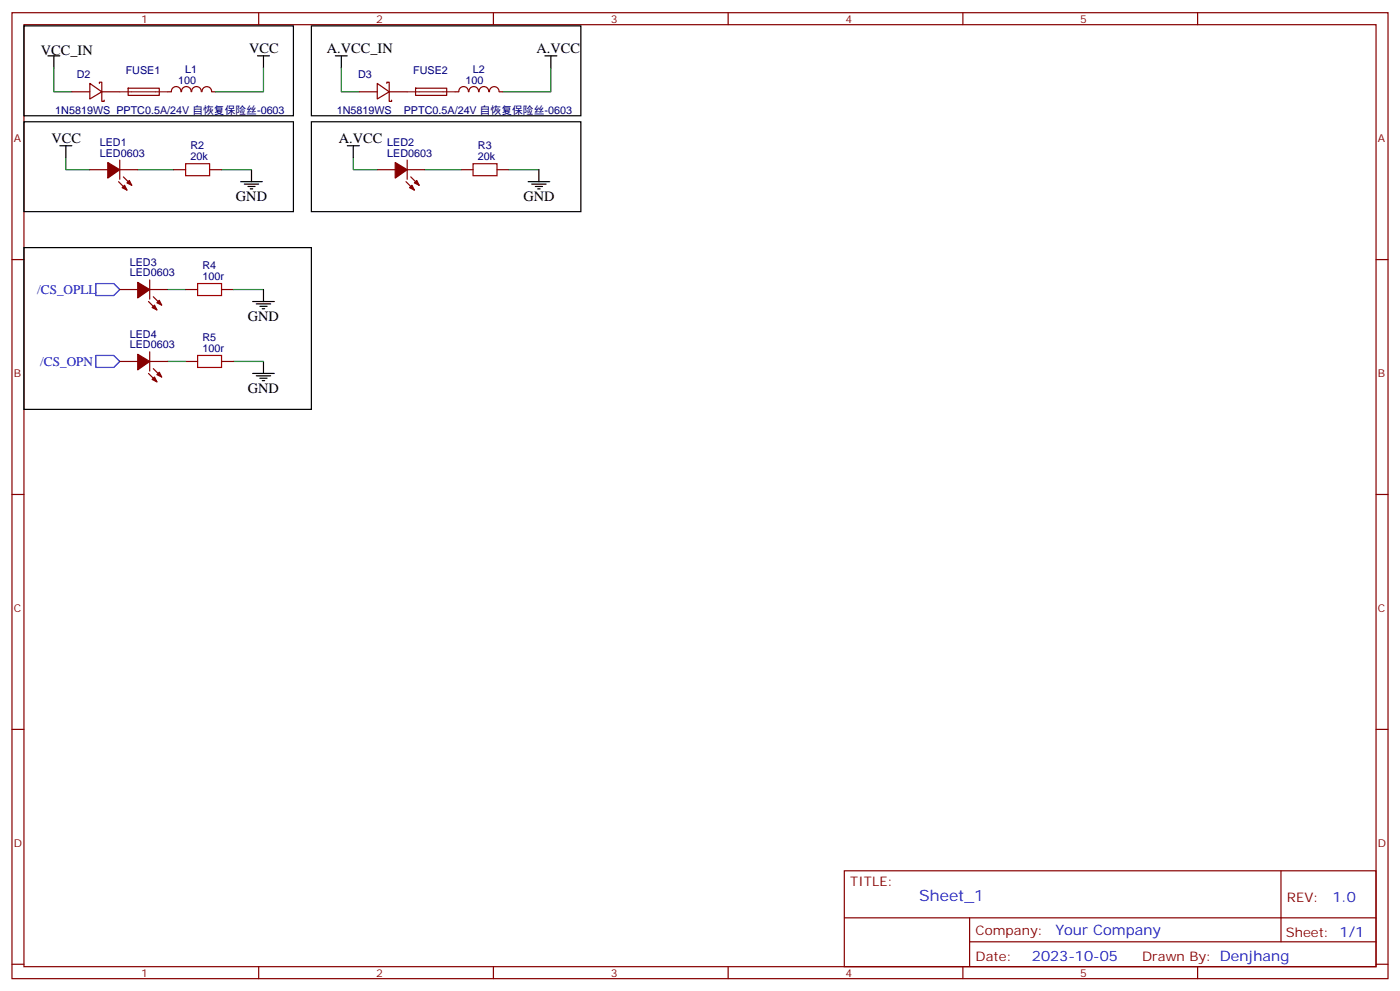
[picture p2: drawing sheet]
<svg xmlns="http://www.w3.org/2000/svg" width="412mm" height="292mm" viewBox="0 0 412 292" stroke-linecap="round" stroke-linejoin="round" font-family="sans-serif">
<g fill="none" stroke="#870000" stroke-width=".35">
<path d="M3.5 3.7h405.4v284.4h-405.4zM7.1 7.3h398.2v277.3h-398.2zM76.2 3.7v3.6M145.3 3.7v3.6M214.5 3.7v3.6M283.6 3.7v3.6M352.8 3.7v3.6M21.2 27h5.3M26.5 24.6l3.5 2.4-3.5 2.1zM29.3 24.6v-.4h.7v2.8M30 27v2.8h.7v-.3M30 27h5.3"/>
<path d="M37.8 26h9.1v2l-9.1 .1zM49.4 27h1M50.5 27a1.41 1.41 0 0 1 1.4-1.5 1.41 1.41 0 0 1 1.4 1.5M53.5 27a1.41 1.41 0 0 1 1.4-1.5 1.41 1.41 0 0 1 1.4 1.5M56.5 27a1.41 1.41 0 0 1 1.4-1.5 1.41 1.41 0 0 1 1.4 1.5M59.5 27a1.41 1.41 0 0 1 1.4-1.5 1.41 1.41 0 0 1 1.4 1.5M62.4 27h1.1M105.8 27h5.3M111.1 24.6l3.6 2.4-3.6 2.1zM113.9 24.6v-.4h.8v2.8M114.7 27v2.8h.7v-.3M114.7 27h5.2"/>
<path d="M122.4 26h9.2v2l-9.2 .1zM138 27a1.41 1.41 0 0 0-1.4-1.5 1.41 1.41 0 0 0-1.4 1.5h-1.1M138.1 27a1.41 1.41 0 0 1 1.5-1.5 1.41 1.41 0 0 1 1.4 1.5M141.1 27a1.41 1.41 0 0 1 1.4-1.5 1.41 1.41 0 0 1 1.4 1.5M144.2 27a1.41 1.41 0 0 1 1.4-1.5 1.41 1.41 0 0 1 1.4 1.5M147.1 27h1.1M26.5 50h5.2M34.9 53.5l2.5 2.5M35.3 50h5.3M35.3 47.1v5.7M36.3 52.1l2.5 2.4M51.2 50h3.5"/>
<path d="M61.7 50h3.6M111.1 50h5.3M119.6 53.5l2.5 2.5M119.9 50h5.3M119.9 47.1v5.7M121 52.1l2.5 2.4M135.8 50h3.5M146.4 50h3.5M3.5 76.4h3.6M405.3 76.4h3.6M35.3 85.2h5.3M43.7 88.8l2.5 2.4"/>
<path d="M44.1 82.4v5.7M44.1 85.2h5.3M45.2 87.3l2.4 2.5M54.7 85.2h3.5M65.3 85.2h3.5M35.3 106.4h5.3M43.7 109.9l2.5 2.5M44.1 103.6v5.6M44.1 106.4h5.3M45.2 108.5l2.4 2.5M54.7 106.4h3.5M65.3 106.4h3.5"/>
<path d="M3.5 145.6h3.6M405.3 145.6h3.6M3.5 214.7h3.6M405.3 214.7h3.6M248.7 256.3h156.6v28.3h-156.6zM377.3 256.4v20.8M248.7 270.2h156.5M285.6 277.2h119.6M285.6 270.2v14.1M3.5 283.8h3.6M76.2 284.6v3.5M145.3 284.6v3.5"/>
<path d="M214.5 284.6v3.5M283.6 284.6v3.5M352.8 284.6v3.5M405.3 283.8h3.6"/>
</g>
<g fill="none" stroke="#000" stroke-width=".35">
<path d="M7.1 7.6h79.3v26.5h-79.3zM14.1 16.4h3.5M15.9 16.4v3.6M75.8 16.4h3.6M77.6 16.4v3.6M91.7 7.6h79.4v26.5h-79.4zM98.8 16.4h3.5M100.5 16.4v3.6M160.5 16.4h3.5M162.3 16.4v3.6M7.1 35.8h79.3v26.5h-79.3zM91.7 35.8h79.4v26.5h-79.4z"/>
<path d="M17.6 42.9h3.6M19.4 42.9v3.5M70.9 53.5h6.4M72 54.2h4.2M73 54.9h2.1M73.7 55.6h.7M74.1 50v3.5M102.3 42.9h3.5M104.1 42.9v3.5M155.6 53.5h6.3M156.6 54.2h4.3M157.7 54.9h2.1"/>
<path d="M158.4 55.6h.7M158.7 50v3.5M7.1 72.9h84.6v47.6h-84.6zM74.4 88.8h6.4M75.5 89.5h4.2M76.6 90.2h2.1M77.3 90.9h.7M77.6 85.2v3.6M74.4 109.9h6.4M75.5 110.6h4.2M76.6 111.3h2.1M77.3 112h.7"/>
<path d="M77.6 106.4v3.5"/>
</g>
<g fill="none" stroke="#008700" stroke-width=".35">
<path d="M15.9 20v7h5.3M77.6 20v7h-14.1M100.5 20v7h5.3M162.3 20v7h-14.1M19.4 46.4v3.6h7.1M40.6 50h10.6M65.3 50h8.8M104.1 46.4v3.6h7M125.2 50h10.6M149.9 50h8.8M49.4 85.2h5.3M68.8 85.2h8.8"/>
<path d="M49.4 106.4h5.3M68.8 106.4h8.8"/>
</g>
<path d="M54.7 48.2h7v3.5h-7zM139.3 48.2h7.1v3.5h-7.1zM58.2 83.5h7.1v3.5h-7.1zM58.2 104.6h7.1v3.6h-7.1z" fill="none" stroke="#a10000" stroke-width=".35"/>
<g fill="#870000" stroke="#870000" stroke-width=".35">
<path d="M31.7 47.8l3.6 2.2-3.6 2.4z"/>
<path d="M36 55.2l.7-.7 .7 1.5z"/>
<path d="M37.4 53.8l.7-.7 .7 1.4z"/>
<path d="M116.4 47.8l3.5 2.2-3.5 2.4z"/>
<path d="M120.6 55.2l.8-.7 .7 1.5z"/>
<path d="M122.1 53.8l.7-.7 .7 1.4z"/>
<path d="M40.6 83.1l3.5 2.1-3.5 2.5z"/>
<path d="M44.8 90.5l.7-.7 .7 1.4z"/>
<path d="M46.2 89.1l.7-.7 .7 1.4z"/>
<path d="M40.6 104.3l3.5 2.1-3.5 2.5z"/>
<path d="M45.5 111l.7 1.4-1.4-.7z"/>
<path d="M46.2 110.3l.7-.7 .7 1.4z"/>
</g>
<path d="M35.3 27h14.1M119.9 27h14.2" fill="none" stroke="#8c2424" stroke-width=".35"/>
<path d="M28.2 83.5h5.3l1.8 1.7-1.8 1.8h-5.3zM28.2 104.6h5.3l1.8 1.8-1.8 1.8h-5.3z" fill="none" stroke="#00f" stroke-width=".35"/>
<text font-size="4.6" fill="#00f" x="270.8" y="265.4">Sheet_1</text>
<g font-size="4.2">
<text x="12" y="16.1">VCC_IN</text>
<text x="73.4" y="15.7">VCC</text>
<text x="96.3" y="15.7">A.VCC_IN</text>
<text x="158" y="15.7">A.VCC</text>
<text x="15.2" y="42.2">VCC</text>
<text x="99.8" y="42.2">A.VCC</text>
<text x="69.5" y="59.1">GND</text>
<text x="154.2" y="59.1">GND</text>
<text x="73" y="94.4">GND</text>
<text x="73" y="115.6">GND</text>
</g>
<g font-size="4.2" fill="#00f">
<text x="392.5" y="265.6">1.0</text>
<text x="310.9" y="275.2">Your Company</text>
<text x="304" y="283">2023-10-05</text>
</g>
<g font-size="3.9" fill="#00f">
<text x="11" y="86.5">/CS_OPLL</text>
<text x="11.9" y="107.7">/CS_OPN</text>
</g>
<g font-size="3.9" fill="#800">
<text x="250.5" y="260.9">TITLE:</text>
<text x="379.1" y="265.6">REV:</text>
<text x="287.4" y="275.1">Company:</text>
<text x="378.7" y="275.7">Sheet: 1/1</text>
<text x="287.4" y="282.8">Date:</text>
<text x="336.4" y="282.9">Drawn By: Denjhang</text>
</g>
<g font-size="3.2" fill="#800">
<text x="41.6" y="6.7">1</text>
<text x="110.8" y="6.7">2</text>
<text x="179.9" y="6.7">3</text>
<text x="249.1" y="6.7">4</text>
<text x="318.2" y="6.7">5</text>
<text x="4.1" y="41.8">A</text>
<text x="405.9" y="41.8">A</text>
<text x="4.1" y="111">B</text>
<text x="405.9" y="111">B</text>
<text x="4.1" y="180.1">C</text>
<text x="405.9" y="180.1">C</text>
<text x="4.1" y="249.3">D</text>
<text x="405.9" y="249.3">D</text>
<text x="41.6" y="287.5">1</text>
<text x="110.8" y="287.5">2</text>
<text x="179.9" y="287.5">3</text>
<text x="249.1" y="287.5">4</text>
<text x="318.2" y="287.5">5</text>
</g>
<g font-size="3.2" fill="#000080">
<text x="22.6" y="22.9">D2</text>
<text x="37" y="21.7">FUSE1</text>
<text x="54.6" y="21.5">L1</text>
<text x="105.5" y="22.9">D3</text>
<text x="121.7" y="21.7">FUSE2</text>
<text x="139.3" y="21.5">L2</text>
<text x="52.5" y="24.7">100</text>
<text x="137.1" y="24.7">100</text>
<text x="16.3" y="33.5">1N5819WS PPTC0.5A/24V 自恢复保险丝-0603</text>
<text x="99.2" y="33.5">1N5819WS</text>
<text x="118.9" y="33.5">PPTC0.5A/24V 自恢复保险丝-0603</text>
<text x="29.4" y="46.1">LED0603</text>
<text x="29.4" y="42.9">LED1</text>
<text x="56.1" y="47.1">20k</text>
<text x="56.1" y="44">R2</text>
<text x="114.1" y="46.1">LED0603</text>
<text x="114.1" y="42.9">LED2</text>
<text x="140.8" y="47.1">20k</text>
<text x="140.8" y="44">R3</text>
<text x="38.2" y="81.4">LED0603</text>
<text x="38.2" y="78.2">LED3</text>
<text x="59.6" y="82.4">100r</text>
<text x="59.6" y="79.2">R4</text>
<text x="38.2" y="99.3">LED4</text>
<text x="59.6" y="100.4">R5</text>
<text x="38.2" y="102.5">LED0603</text>
<text x="59.6" y="103.6">100r</text>
</g>
</svg>
